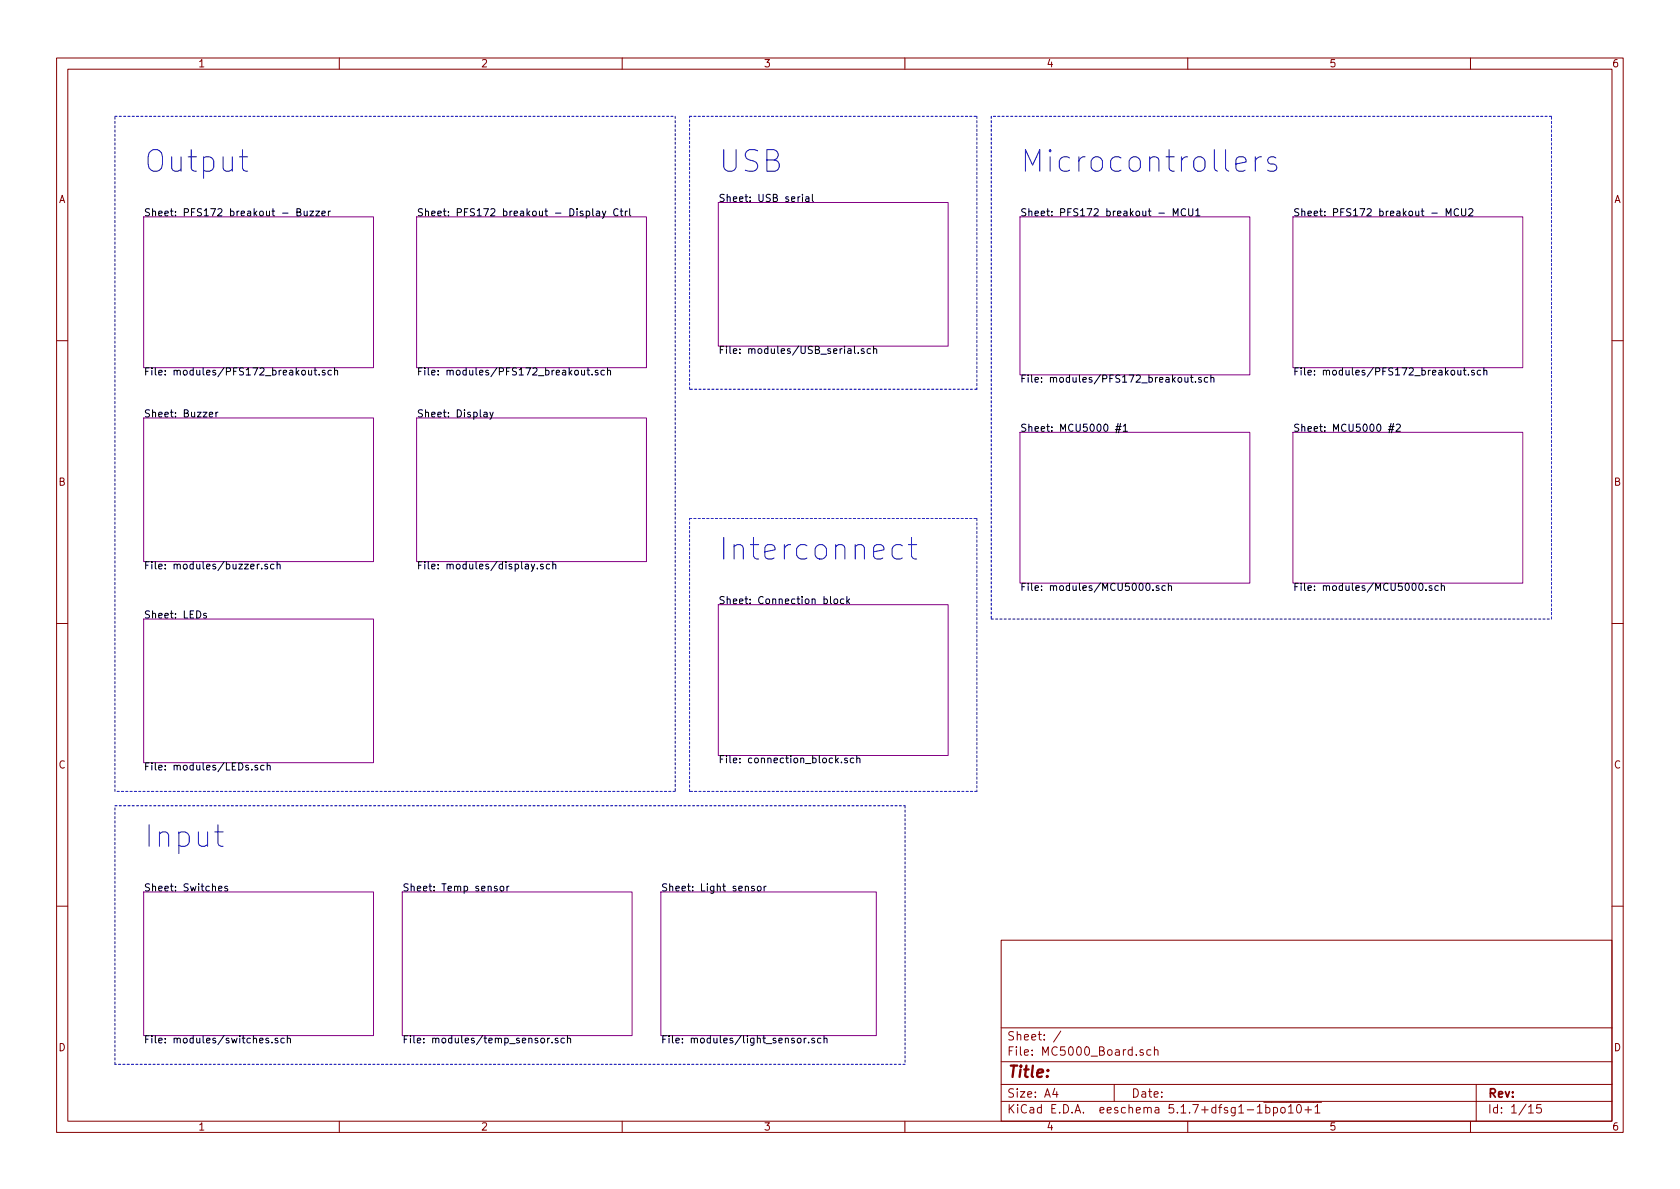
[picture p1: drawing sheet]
<svg xmlns="http://www.w3.org/2000/svg" width="297mm" height="210mm" viewBox="0 0 297 210" stroke-linecap="round" stroke-linejoin="round" font-family="sans-serif">
<g fill="none" stroke="#840000" stroke-width=".18">
<path d="M10 10.3h277v189.9h-277zM12 12.2h273v186.1h-273zM60 10.3v1.9M110 10.3v1.9M160 10.3v1.9M210 10.3v1.9M260 10.3v1.9M10 60.2h2M285 60.2h2M10 110.3h2M285 110.3h2M10 160.2h2"/>
<path d="M177 166.3h108v32h-108zM285 160.2h2M60 198.3v1.9M110 198.3v1.9M160 198.3v1.9M177 194.8h108M177 191.8h108M177 187.8h108M177 181.8h108M186.5 192.5l-.4 1h1M186.8 193v1M187.6 182.3l-1.3 2"/>
<path d="M197 191.8v3M202.1 185.7l-.3-.1-.3 .2 .1 .2 .5 .2v.3h-.6M203.5 185.7l-.5-.1-.2 .3v.6l.2 .1 .5-.1M204.1 185.7l.2-.1 .4 .1v.9M204.1 185.1v1.5M210 198.3v1.9M222.3 196.8h.9M223.4 194.9h10.3M223.8 195.9l.4-.1 .3 .3v.6l-.3 .1-.4-.1M223.8 195.3v1.5M225.2 195.9l.4-.1 .3 .3-.1 .6-.2 .1-.4-.1M225.2 195.8v1.5"/>
<path d="M226.5 196l.2-.2 .5 .2v.5l-.1 .2-.4 .1-.2-.1zM227.8 195.8l.4-.5v1.5M227.8 196.8h.9M229.4 195.4l.2-.1a.8 .8 0 0 1 .5 .8 .8 .8 0 0 1-.5 .7 1 1 0 0 1-.2-1.4zM230.7 196.3h1.2M231.3 195.7v1.1M232.5 195.8l.4-.5v1.5M232.5 196.8h.9M260 198.3v1.9M261 191.8v6.5M270.3 195.8l.4-.5v1.5M270.3 196.8h.8"/>
<path d="M272.5 195.3h-.7l-.1 .7 .2-.1 .5 .1 .1 .2v.5l-.2 .1-.6-.1"/>
</g>
<g fill="none" stroke="#840084" stroke-width=".18">
<path d="M25.4 38.3h40.6v26.7h-40.6zM73.7 38.3h40.6v26.7h-40.6zM127 35.8h40.6v25.4h-40.6zM180.3 38.3h40.7v28h-40.7zM228.6 38.3h40.6v26.7h-40.6zM25.4 73.9h40.6v25.4h-40.6zM73.7 73.9h40.6v25.4h-40.6zM180.3 76.4h40.7v26.7h-40.7zM228.6 76.4h40.6v26.7h-40.6zM25.4 109.5h40.6v25.4h-40.6zM127 106.9h40.6v26.7h-40.6zM25.4 157.7h40.6v25.4h-40.6z"/>
<path d="M71.1 157.7h40.7v25.4h-40.7zM116.8 157.7h38.1v25.4h-38.1z"/>
</g>
<g fill="none" stroke="#000" stroke-width=".18">
<path d="M52.5 37.5h.5l.2-.2-.1-.3-.6-.1v1.3h.5l.2-.2v-.3l-.3-.2M53.8 37.3v.8l.3 .1 .2-.2M54.3 37.3v.9M54.8 37.3h.6l-.6 .9h.6M55.8 37.3h.7l-.7 .9h.7M56.9 37.7l.6-.1v-.2l-.4-.1-.2 .2 .1 .6h.5M58.1 37.3v.9M58.4 37.3l-.3 .3M103.7 37.4l.3-.1 .3 .3-.2 .5h-.4M104.8 36.9v1.1l.2 .2M105.5 37.4h.5v.8M106 37.6l-.4 .1-.2 .2 .2 .3 .4-.1"/>
<path d="M106.5 37.3l.3 .9M107.1 37.3l-.4 1.2-.2 .1M109.3 37a.5 .5 0 0 0-.6 0 .5 .5 0 0 0-.2 .6 .45 .45 0 0 0 .2 .5 .45 .45 0 0 0 .6-.1M109.7 37.3h.4M109.8 36.9v1.1l.3 .2M110.6 37.3v.9M110.9 37.3l-.2 .1-.1 .2M111.3 36.9v1.1l.2 .2M141.9 34.4v.1M141.9 34.8v.8M142.5 34.8h.5v.8M143 35.1h-.4l-.2 .2 .2 .3h.4"/>
<path d="M143.6 34.4v1.1l.2 .1M207.4 38.2v-1.3l.4 .9 .5-.9v1.3M209.6 37a.51 .51 0 0 0-.6 0 .51 .51 0 0 0-.2 .6 .46 .46 0 0 0 .3 .5 .46 .46 0 0 0 .5-.1M210.2 36.9v1l.2 .3 .4-.1 .1-.2v-1M211.4 37.3l.4-.4v1.3M211.4 38.2h.8M255.7 38.2v-1.3l.4 .9 .4-.9v1.3M257.9 37a.51 .51 0 0 0-.6 0 .51 .51 0 0 0-.2 .6 .46 .46 0 0 0 .2 .5 .46 .46 0 0 0 .6-.1M258.4 36.9v1l.2 .3 .4-.1 .2-.2v-1M259.7 37l.5-.1 .2 .4-.8 .9h.8M37 73.3l.6-.1v-.3h-.4l-.2 .2 .1 .6h.5M38.2 72.9v.8"/>
<path d="M38.5 72.9h-.2l-.1 .2M54.6 65.5v.8h.3l.2-.1M55.1 65.5v.8M55.5 65.5h.5M55.7 65v1.1l.3 .2M56.4 66.2v.1M57.5 65.5h-.4l-.1 .2v.1l.5 .2v.3h-.5M58.6 65.5h-.4l-.2 .2 .1 .6h.5M59.2 65.6l.1-.1h.3l.1 .8M59.2 65v1.3M85.6 72.9h.5v.8M86.1 73.2h-.4l-.2 .2 .1 .3h.5"/>
<path d="M86.6 72.9l.3 .8M87.2 72.9l-.4 1.1-.2 .2M102.8 65.5l.1 .8h.3l.2-.1M103.4 65.5v.8M103.8 65.5h.5M104 65v1.1l.3 .2M104.7 66.2v.1M105.7 65.5h-.3l-.2 .2 .1 .1 .4 .2v.3h-.5M106.9 65.5h-.4l-.3 .2 .2 .6h.5M107.4 65.6l.2-.1h.3v.8M107.4 65v1.3M151.1 61.2v1.1l.2 .2"/>
<path d="M151.7 62.4v.1M152.8 61.7h-.3l-.2 .1v.2l.5 .1v.4h-.5M153.9 61.7h-.4l-.2 .2 .1 .6h.5M154.5 61.8l.1-.1h.3l.1 .8M154.5 61.2v1.3M197.2 76h.9M197.3 75.4h.9M197.7 74.9l-.4 1.6M198.1 74.9l-.3 1.6M198.6 75.4l.4-.4v1.3M198.6 76.3h.7M209.5 66.7v.8l.4 .1 .1-.1"/>
<path d="M210 66.7v.9M210.5 66.7h.4M210.6 66.3v1.1l.3 .2M211.4 67.5v.1M212.4 66.8l-.3-.1-.2 .2 .1 .2 .4 .1v.3h-.5M213.5 66.8l-.3-.1-.3 .3 .2 .5h.4M214.1 66.9l.2-.2 .3 .1v.8M214.1 66.3v1.3M245.5 76h.9M245.6 75.4h.9M245.9 74.9l-.3 1.6M246.4 74.9l-.4 1.6"/>
<path d="M246.9 75.1l.4-.1 .3 .4-.8 .9h.8M257.8 65.5v.8h.3l.2-.1M258.3 65.5v.8M258.7 65.5h.5M258.9 65v1.1l.3 .2M259.6 66.2v.1M260.7 65.5h-.4l-.1 .2v.1l.5 .2v.3h-.5M261.8 65.5h-.4l-.2 .2 .1 .6h.5M262.4 65.6l.1-.1h.3l.1 .8M262.4 65v1.3M45.5 99.8v.8M45.8 99.8h-.2l-.1 .2"/>
<path d="M47.3 99.8h-.3l-.2 .1 .1 .2 .4 .1v.4h-.5M48.4 99.8h-.3l-.3 .2 .2 .6h.4M49 99.9l.2-.1h.3v.8M49 99.3v1.3M93.9 99.8l.3 .8M94.5 99.8l-.4 1.1-.2 .1M96 99.8h-.3l-.1 .1v.2l.4 .1v.4h-.4M97.2 99.8h-.4l-.2 .2 .1 .6h.5M97.7 99.9l.2-.1h.3l.1 .8M97.7 99.3v1.3M36.5 108.5h-.3l-.2 .1v.2l.5 .1v.3h-.5M46.3 100.5v.1"/>
<path d="M95 100.5v.1M146.8 105.5v1.1l.2 .2M147.5 106l.2-.1 .4 .1v.5l-.1 .2-.3 .1-.2-.2zM149.2 106l-.4-.1-.2 .2 .1 .6h.5M149.7 105.5v1.3M149.9 106.3l.3 .5M150.2 105.9l-.5 .5M202.7 103.3l.2-.2a.67 .67 0 0 1 .4 .7 .67 .67 0 0 1-.4 .6l-.3-.5zM203.9 104.3v.1M204.9 103.6h-.3l-.2 .2 .1 .1 .4 .2v.3h-.5M206 103.6h-.3l-.3 .2 .2 .6h.4M206.6 103.7l.2-.1h.3v.8"/>
<path d="M206.6 103.1v1.3M251 103.3l.2-.2a.67 .67 0 0 1 .4 .7 .67 .67 0 0 1-.4 .6l-.3-.5zM252.1 104.3v.1M253.2 103.6h-.3l-.2 .2v.1l.5 .2v.3h-.5M254.3 103.6h-.4l-.2 .2 .1 .6h.5M254.8 103.7l.2-.1h.3l.1 .8M254.8 103.1v1.3M44.5 136v.2M45.5 135.4l-.3-.1-.1 .2v.2l.4 .1v.3h-.4M46.7 135.4l-.4-.1-.2 .3 .1 .5h.5M47.2 135.5l.2-.2 .3 .1 .1 .8M47.2 134.9v1.3"/>
<path d="M148.8 134.8v.1M149.8 134.1h-.3l-.2 .1 .1 .2 .4 .1v.3h-.5M151 134.1h-.4l-.3 .2 .2 .5h.5M151.5 134.2l.2-.1h.3v.8M151.5 133.6v1.3M38.7 157.1l.5-.1v-.2l-.4-.1-.1 .2v.6h.5M40.2 156.8l-.3-.1-.2 .2 .1 .2 .4 .1v.3h-.5M87.9 156.8l-.3-.1-.2 .2 .1 .2 .4 .1v.3h-.5M88.5 156.8l.2-.1 .3 .1 .1 .1-.1 .6-.3 .1-.2-.2zM89.6 156.7v.9M90 156.7l-.3 .1-.1 .1M133.3 156.8l-.3-.1-.1 .2v.2l.4 .1v.3h-.4"/>
<path d="M134 156.8l.3-.1 .3 .2-.2 .6-.3 .1-.1-.2zM135.1 156.7v.9M135.5 156.7l-.4 .2M47.5 183.6h-.3l-.2 .2 .1 .1 .4 .2v.3h-.5M48.1 184.3v.1M49.1 183.6h-.3l-.2 .2 .1 .1 .4 .2v.3h-.5M50.3 183.6h-.4l-.2 .2 .1 .6h.5M50.8 183.7l.2-.1h.3l.1 .8M50.8 183.2v1.2M95.7 183.6h.3l.3 .2-.1 .6h-.3l-.3-.2zM96.8 183.6v.8M97.2 183.6l-.4 .2"/>
<path d="M97.6 184.3v.1M98.6 183.6h-.3l-.2 .2 .1 .1 .4 .2v.3h-.5M99.8 183.6h-.4l-.2 .2 .1 .6h.5M100.3 183.7l.2-.1h.3l.1 .8M100.3 183.2v1.2M141.1 183.6h.3l.2 .1-.1 .7h-.3l-.2-.2zM142.2 183.6v.8M142.5 183.6l-.3 .2M143 184.3v.1M144 183.6h-.3l-.2 .2 .1 .1 .4 .2v.3h-.5M145.1 183.6h-.3l-.2 .2 .1 .6h.4M145.7 183.7l.2-.1h.3v.8"/>
<path d="M145.7 183.2v1.2"/>
</g>
<g fill="none" stroke="#0000c2" stroke-width=".18" stroke-dasharray=".4 .4">
<path d="M20.3 20.6h99.1M119.4 20.6v119.3M121.9 20.6h50.8M172.7 20.6v48.2M175.3 20.6v88.9M274.3 20.6h-99M121.9 68.8v-48.2M172.7 68.8h-50.8M121.9 91.7h50.8M172.7 91.7v48.2M175.3 109.5h99M274.3 109.5v-88.9"/>
<path d="M20.3 139.9v-119.3M119.4 139.9h-99.1M121.9 139.9v-48.2M172.7 139.9h-50.8M20.3 142.5h139.7M160 142.5v45.7M20.3 188.2v-45.7M160 188.2h-139.7"/>
</g>
<path d="M42.3 27.7h1.5M42.9 26.5v3.2l.2 .4 .7 .2M218.5 29l1.8-.4-.2-.7-.3-.2h-.8l-.3 .2-.2 .4v1.4l.2 .4 .3 .2h.8l.3-.2M221.9 27.7v2.6M223 27.7a1.06 1.06 0 0 0-1.1 .8M225.6 27.9l-.4-.2h-.5l-.4 .2-.2 .4 .2 .5 .4 .2h.5l.4 .2 .2 .4-.2 .5-.4 .2h-.7l-.4-.2M159.5 96.5l-.3-.2h-.8l-.5 .4-.2 .3v1.1l.4 .6 .3 .2h.8l.3-.2M160.6 96.3h1.5M161.2 95v3.3l.2 .4 .7 .2M38 147.1h1.4M38.5 145.8v3.3l.2 .4 .4 .2h.3" fill="none" stroke="#0000c2" stroke-width=".18"/>
<g font-size="5.3" fill="#0000c2">
<text x="25.4" y="30.5">Output</text>
<text x="127" y="30.5">USB</text>
<text x="180.3" y="30.5">Microcontrollers</text>
<text x="127" y="99.1">Interconnect</text>
<text x="25.4" y="149.9">Input</text>
</g>
<text font-size="2.8" fill="#840000" x="178" y="190.5">Title:</text>
<g font-size="2.1" fill="#840000">
<text x="178" y="184">Sheet: /</text>
<text x="178" y="186.7">File: MC5000_Board.sch</text>
<text x="178" y="196.9">KiCad E.D.A. eeschema 5.1.7+dfsg1-1bpo10+1</text>
<text x="178" y="194.1">Size: A4</text>
<text x="200" y="194.1">Date:</text>
<text x="263" y="194.1">Rev:</text>
<text x="263" y="196.9">Id: 1/15</text>
</g>
<g font-size="1.8" fill="#840000">
<text x="35" y="11.9">1</text>
<text x="85" y="11.9">2</text>
<text x="135" y="11.9">3</text>
<text x="185" y="11.9">4</text>
<text x="235" y="11.9">5</text>
<text x="285" y="11.9">6</text>
<text x="10.4" y="35.9">A</text>
<text x="285.4" y="35.9">A</text>
<text x="10.4" y="85.9">B</text>
<text x="285.4" y="85.9">B</text>
<text x="10.4" y="135.9">C</text>
<text x="285.4" y="135.9">C</text>
<text x="10.4" y="185.9">D</text>
<text x="285.4" y="185.9">D</text>
<text x="35" y="199.9">1</text>
<text x="85" y="199.9">2</text>
<text x="135" y="199.9">3</text>
<text x="185" y="199.9">4</text>
<text x="235" y="199.9">5</text>
<text x="285" y="199.9">6</text>
</g>
<g font-size="1.8">
<text x="127" y="35.7">Sheet: USB serial</text>
<text x="25.4" y="38.2">Sheet: PFS172 breakout - Buzzer</text>
<text x="73.7" y="38.2">Sheet: PFS172 breakout - Display Ctrl</text>
<text x="180.3" y="38.2">Sheet: PFS172 breakout - MCU1</text>
<text x="228.6" y="38.2">Sheet: PFS172 breakout - MCU2</text>
<text x="127" y="62.6">File: modules/USB_serial.sch</text>
<text x="25.4" y="66.4">File: modules/PFS172_breakout.sch</text>
<text x="73.7" y="66.4">File: modules/PFS172_breakout.sch</text>
<text x="180.3" y="67.7">File: modules/PFS172_breakout.sch</text>
<text x="228.6" y="66.4">File: modules/PFS172_breakout.sch</text>
<text x="25.4" y="73.8">Sheet: Buzzer</text>
<text x="73.7" y="73.8">Sheet: Display</text>
<text x="180.3" y="76.3">Sheet: MCU5000 #1</text>
<text x="228.6" y="76.3">Sheet: MCU5000 #2</text>
<text x="25.4" y="100.7">File: modules/buzzer.sch</text>
<text x="73.7" y="100.7">File: modules/display.sch</text>
<text x="127" y="106.8">Sheet: Connection block</text>
<text x="180.3" y="104.5">File: modules/MCU5000.sch</text>
<text x="228.6" y="104.5">File: modules/MCU5000.sch</text>
<text x="25.4" y="109.4">Sheet: LEDs</text>
<text x="25.4" y="136.2">File: modules/LEDs.sch</text>
<text x="127" y="135">File: connection_block.sch</text>
<text x="25.4" y="157.6">Sheet: Switches</text>
<text x="71.1" y="157.6">Sheet: Temp sensor</text>
<text x="116.8" y="157.6">Sheet: Light sensor</text>
<text x="25.4" y="184.5">File: modules/switches.sch</text>
<text x="71.1" y="184.5">File: modules/temp_sensor.sch</text>
<text x="116.8" y="184.5">File: modules/light_sensor.sch</text>
</g>
</svg>
